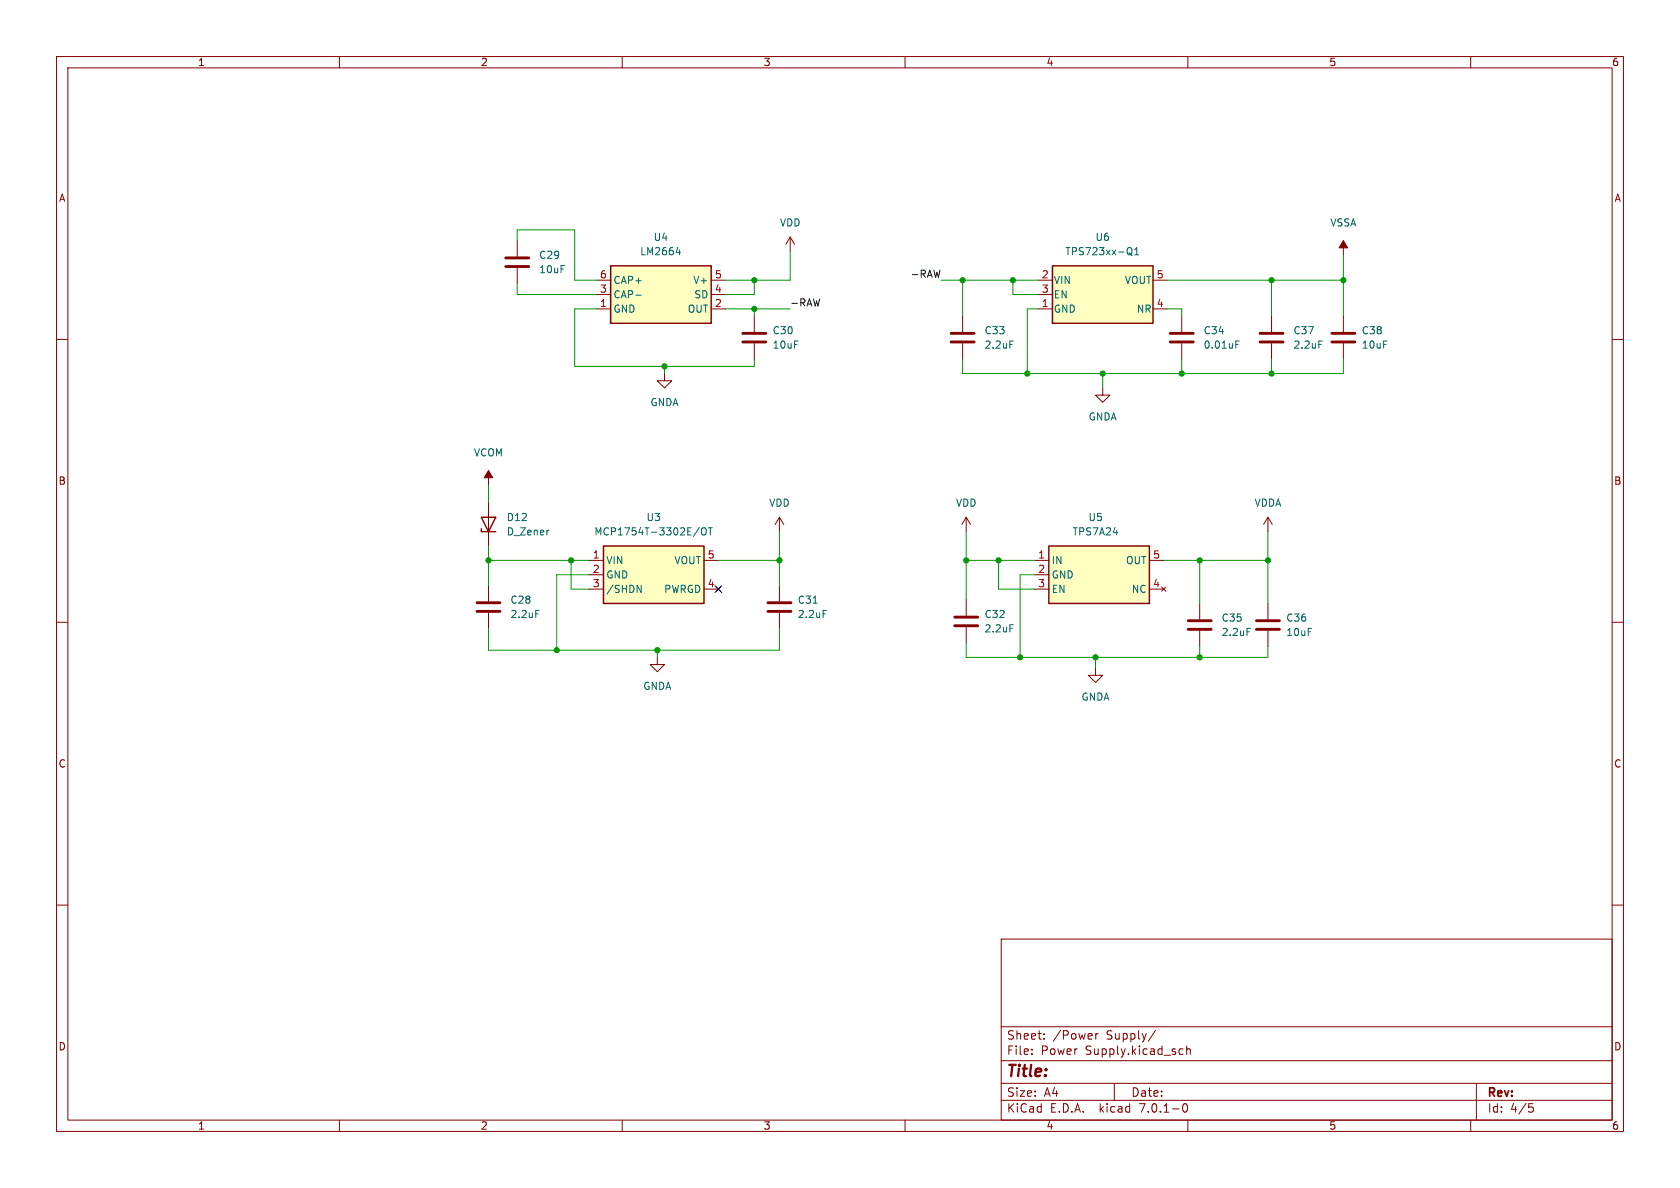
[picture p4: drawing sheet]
(kicad_sch (version 20230121) (generator eeschema)

 (paper "A4")

 (lib_symbols
  (symbol "Brain-4ce_Regulator_Linear:MCP1754T-3302E{slash}OT" (in_bom yes) (on_board yes)
   (property "Reference" "U" (at 0 8.89 0) (effects (font (size 1.27 1.27))))
   (property "Value" "MCP1754T-3302E{slash}OT" (at -10.16 6.35 0) (effects (font (size 1.27 1.27)) (justify left)))
   (property "Footprint" "Package_TO_SOT_SMD:SOT-23-5" (at 0 -10.16 0) (effects (font (size 1.27 1.27)) hide))
   (property "Datasheet" "http://ww1.microchip.com/downloads/en/DeviceDoc/20002276C.pdf" (at 0 -7.62 0) (effects (font (size 1.27 1.27)) hide))
   (symbol "MCP1754T-3302E{slash}OT_0_1"
    (rectangle (start -8.89 5.08) (end 8.89 -5.08) (stroke (width 0.254) (type default)) (fill (type background))))
   (symbol "MCP1754T-3302E{slash}OT_1_1"
    (pin power_in line (at -11.43 2.54 0) (length 2.54) (name "VIN" (effects (font (size 1.27 1.27)))) (number "1" (effects (font (size 1.27 1.27)))))
    (pin power_in line (at -11.43 0 0) (length 2.54) (name "GND" (effects (font (size 1.27 1.27)))) (number "2" (effects (font (size 1.27 1.27)))))
    (pin input line (at -11.43 -2.54 0) (length 2.54) (name "/SHDN" (effects (font (size 1.27 1.27)))) (number "3" (effects (font (size 1.27 1.27)))))
    (pin no_connect line (at 11.43 -2.54 180) (length 2.54) (name "PWRGD" (effects (font (size 1.27 1.27)))) (number "4" (effects (font (size 1.27 1.27)))))
    (pin power_out line (at 11.43 2.54 180) (length 2.54) (name "VOUT" (effects (font (size 1.27 1.27)))) (number "5" (effects (font (size 1.27 1.27)))))))
  (symbol "Brain-4ce_Regulator_Linear:TPS723xx-Q1" (pin_names (offset 0.254)) (in_bom yes) (on_board yes)
   (property "Reference" "SR" (at -3.81 6.35 0) (effects (font (size 1.27 1.27))))
   (property "Value" "TPS723xx-Q1" (at 0 6.35 0) (effects (font (size 1.27 1.27)) (justify left)))
   (property "Footprint" "Package_TO_SOT_SMD:SOT-23-5" (at 0 8.89 0) (effects (font (size 1.27 1.27) italic) hide))
   (property "Datasheet" "http://www.ti.com/lit/ds/symlink/tps723.pdf" (at 0 -7.62 0) (effects (font (size 1.27 1.27)) hide))
   (symbol "TPS723xx-Q1_0_1"
    (rectangle (start -8.89 5.08) (end 8.89 -5.08) (stroke (width 0.254) (type default)) (fill (type background))))
   (symbol "TPS723xx-Q1_1_1"
    (pin power_in line (at -11.43 -2.54 0) (length 2.54) (name "GND" (effects (font (size 1.27 1.27)))) (number "1" (effects (font (size 1.27 1.27)))))
    (pin power_in line (at -11.43 2.54 0) (length 2.54) (name "VIN" (effects (font (size 1.27 1.27)))) (number "2" (effects (font (size 1.27 1.27)))))
    (pin input line (at -11.43 0 0) (length 2.54) (name "EN" (effects (font (size 1.27 1.27)))) (number "3" (effects (font (size 1.27 1.27)))))
    (pin input line (at 11.43 -2.54 180) (length 2.54) (name "NR" (effects (font (size 1.27 1.27)))) (number "4" (effects (font (size 1.27 1.27)))))
    (pin power_out line (at 11.43 2.54 180) (length 2.54) (name "VOUT" (effects (font (size 1.27 1.27)))) (number "5" (effects (font (size 1.27 1.27)))))))
  (symbol "Brain-4ce_Regulator_Linear:TPS7A24" (in_bom yes) (on_board yes)
   (property "Reference" "U" (at -1.27 7.62 0) (effects (font (size 1.27 1.27))))
   (property "Value" "TPS7A24" (at 5.08 7.62 0) (effects (font (size 1.27 1.27))))
   (property "Footprint" "Package_TO_SOT_SMD:SOT-23-5" (at -1.27 10.16 0) (effects (font (size 1.27 1.27)) hide))
   (property "Datasheet" "https://www.ti.com/lit/ds/symlink/tps7a24.pdf" (at 0 -8.89 0) (effects (font (size 1.27 1.27)) hide))
   (symbol "TPS7A24_0_0"
    (text "" (at -10.16 0 0) (effects (font (size 1.27 1.27)))))
   (symbol "TPS7A24_0_1"
    (rectangle (start -8.89 5.08) (end 8.89 -5.08) (stroke (width 0.254) (type default)) (fill (type background)))
    (pin power_in line (at -11.43 2.54 0) (length 2.54) (name "IN" (effects (font (size 1.27 1.27)))) (number "1" (effects (font (size 1.27 1.27)))))
    (pin power_in line (at -11.43 0 0) (length 2.54) (name "GND" (effects (font (size 1.27 1.27)))) (number "2" (effects (font (size 1.27 1.27)))))
    (pin input line (at -11.43 -2.54 0) (length 2.54) (name "EN" (effects (font (size 1.27 1.27)))) (number "3" (effects (font (size 1.27 1.27)))))
    (pin no_connect line (at 11.43 -2.54 180) (length 2.54) (name "NC" (effects (font (size 1.27 1.27)))) (number "4" (effects (font (size 1.27 1.27)))))
    (pin power_out line (at 11.43 2.54 180) (length 2.54) (name "OUT" (effects (font (size 1.27 1.27)))) (number "5" (effects (font (size 1.27 1.27)))))))
  (symbol "Brain-4ce_Regulator_SwitchedCapacitor:LM2664" (in_bom yes) (on_board yes)
   (property "Reference" "U" (at -6.35 6.35 0) (effects (font (size 1.27 1.27))))
   (property "Value" "LM2664" (at 1.27 6.35 0) (effects (font (size 1.27 1.27)) (justify left)))
   (property "Footprint" "Package_TO_SOT_SMD:SOT-23-6" (at -16.51 -7.62 0) (effects (font (size 1.27 1.27)) (justify left) hide))
   (property "Datasheet" "https://www.ti.com/lit/ds/symlink/lm2664.pdf" (at 0 8.89 0) (effects (font (size 1.27 1.27)) hide))
   (symbol "LM2664_0_1"
    (rectangle (start -8.89 5.08) (end 8.89 -5.08) (stroke (width 0.254) (type default)) (fill (type background))))
   (symbol "LM2664_1_1"
    (pin power_in line (at -11.43 -2.54 0) (length 2.54) (name "GND" (effects (font (size 1.27 1.27)))) (number "1" (effects (font (size 1.27 1.27)))))
    (pin passive line (at 11.43 -2.54 180) (length 2.54) (name "OUT" (effects (font (size 1.27 1.27)))) (number "2" (effects (font (size 1.27 1.27)))))
    (pin passive line (at -11.43 0 0) (length 2.54) (name "CAP-" (effects (font (size 1.27 1.27)))) (number "3" (effects (font (size 1.27 1.27)))))
    (pin input line (at 11.43 0 180) (length 2.54) (name "SD" (effects (font (size 1.27 1.27)))) (number "4" (effects (font (size 1.27 1.27)))))
    (pin passive line (at 11.43 2.54 180) (length 2.54) (name "V+" (effects (font (size 1.27 1.27)))) (number "5" (effects (font (size 1.27 1.27)))))
    (pin passive line (at -11.43 2.54 0) (length 2.54) (name "CAP+" (effects (font (size 1.27 1.27)))) (number "6" (effects (font (size 1.27 1.27)))))))
  (symbol "Device:C" (pin_numbers hide) (pin_names (offset 0.254)) (in_bom yes) (on_board yes)
   (property "Reference" "C" (at 0.635 2.54 0) (effects (font (size 1.27 1.27)) (justify left)))
   (property "Value" "C" (at 0.635 -2.54 0) (effects (font (size 1.27 1.27)) (justify left)))
   (property "Footprint" "" (at 0.9652 -3.81 0) (effects (font (size 1.27 1.27)) hide))
   (property "Datasheet" "~" (at 0 0 0) (effects (font (size 1.27 1.27)) hide))
   (symbol "C_0_1"
    (polyline (pts (xy -2.032 -0.762) (xy 2.032 -0.762)) (stroke (width 0.508) (type default)) (fill (type none)))
    (polyline (pts (xy -2.032 0.762) (xy 2.032 0.762)) (stroke (width 0.508) (type default)) (fill (type none))))
   (symbol "C_1_1"
    (pin passive line (at 0 3.81 270) (length 2.794) (name "~" (effects (font (size 1.27 1.27)))) (number "1" (effects (font (size 1.27 1.27)))))
    (pin passive line (at 0 -3.81 90) (length 2.794) (name "~" (effects (font (size 1.27 1.27)))) (number "2" (effects (font (size 1.27 1.27)))))))
  (symbol "Device:D_Zener" (pin_numbers hide) (pin_names (offset 1.016) hide) (in_bom yes) (on_board yes)
   (property "Reference" "D" (at 0 2.54 0) (effects (font (size 1.27 1.27))))
   (property "Value" "D_Zener" (at 0 -2.54 0) (effects (font (size 1.27 1.27))))
   (property "Footprint" "" (at 0 0 0) (effects (font (size 1.27 1.27)) hide))
   (property "Datasheet" "~" (at 0 0 0) (effects (font (size 1.27 1.27)) hide))
   (symbol "D_Zener_0_1"
    (polyline (pts (xy 1.27 0) (xy -1.27 0)) (stroke (width 0) (type default)) (fill (type none)))
    (polyline (pts (xy -1.27 -1.27) (xy -1.27 1.27) (xy -0.762 1.27)) (stroke (width 0.254) (type default)) (fill (type none)))
    (polyline (pts (xy 1.27 -1.27) (xy 1.27 1.27) (xy -1.27 0) (xy 1.27 -1.27)) (stroke (width 0.254) (type default)) (fill (type none))))
   (symbol "D_Zener_1_1"
    (pin passive line (at -3.81 0 0) (length 2.54) (name "K" (effects (font (size 1.27 1.27)))) (number "1" (effects (font (size 1.27 1.27)))))
    (pin passive line (at 3.81 0 180) (length 2.54) (name "A" (effects (font (size 1.27 1.27)))) (number "2" (effects (font (size 1.27 1.27)))))))
  (symbol "power:GNDA" (power) (pin_names (offset 0)) (in_bom yes) (on_board yes)
   (property "Reference" "#PWR" (at 0 -6.35 0) (effects (font (size 1.27 1.27)) hide))
   (property "Value" "GNDA" (at 0 -3.81 0) (effects (font (size 1.27 1.27))))
   (property "Footprint" "" (at 0 0 0) (effects (font (size 1.27 1.27)) hide))
   (property "Datasheet" "" (at 0 0 0) (effects (font (size 1.27 1.27)) hide))
   (symbol "GNDA_0_1"
    (polyline (pts (xy 0 0) (xy 0 -1.27) (xy 1.27 -1.27) (xy 0 -2.54) (xy -1.27 -1.27) (xy 0 -1.27)) (stroke (width 0) (type default)) (fill (type none))))
   (symbol "GNDA_1_1"
    (pin power_in line (at 0 0 270) (length 0) hide (name "GNDA" (effects (font (size 1.27 1.27)))) (number "1" (effects (font (size 1.27 1.27)))))))
  (symbol "power:VCOM" (power) (pin_names (offset 0)) (in_bom yes) (on_board yes)
   (property "Reference" "#PWR" (at 0 -3.81 0) (effects (font (size 1.27 1.27)) hide))
   (property "Value" "VCOM" (at 0 3.81 0) (effects (font (size 1.27 1.27))))
   (property "Footprint" "" (at 0 0 0) (effects (font (size 1.27 1.27)) hide))
   (property "Datasheet" "" (at 0 0 0) (effects (font (size 1.27 1.27)) hide))
   (symbol "VCOM_0_1"
    (polyline (pts (xy 0 0) (xy 0 2.54)) (stroke (width 0) (type default)) (fill (type none)))
    (polyline (pts (xy 0.762 1.27) (xy -0.762 1.27) (xy 0 2.54) (xy 0.762 1.27)) (stroke (width 0) (type default)) (fill (type outline))))
   (symbol "VCOM_1_1"
    (pin power_in line (at 0 0 90) (length 0) hide (name "VCOM" (effects (font (size 1.27 1.27)))) (number "1" (effects (font (size 1.27 1.27)))))))
  (symbol "power:VDD" (power) (pin_names (offset 0)) (in_bom yes) (on_board yes)
   (property "Reference" "#PWR" (at 0 -3.81 0) (effects (font (size 1.27 1.27)) hide))
   (property "Value" "VDD" (at 0 3.81 0) (effects (font (size 1.27 1.27))))
   (property "Footprint" "" (at 0 0 0) (effects (font (size 1.27 1.27)) hide))
   (property "Datasheet" "" (at 0 0 0) (effects (font (size 1.27 1.27)) hide))
   (symbol "VDD_0_1"
    (polyline (pts (xy -0.762 1.27) (xy 0 2.54)) (stroke (width 0) (type default)) (fill (type none)))
    (polyline (pts (xy 0 0) (xy 0 2.54)) (stroke (width 0) (type default)) (fill (type none)))
    (polyline (pts (xy 0 2.54) (xy 0.762 1.27)) (stroke (width 0) (type default)) (fill (type none))))
   (symbol "VDD_1_1"
    (pin power_in line (at 0 0 90) (length 0) hide (name "VDD" (effects (font (size 1.27 1.27)))) (number "1" (effects (font (size 1.27 1.27)))))))
  (symbol "power:VDDA" (power) (pin_names (offset 0)) (in_bom yes) (on_board yes)
   (property "Reference" "#PWR" (at 0 -3.81 0) (effects (font (size 1.27 1.27)) hide))
   (property "Value" "VDDA" (at 0 3.81 0) (effects (font (size 1.27 1.27))))
   (property "Footprint" "" (at 0 0 0) (effects (font (size 1.27 1.27)) hide))
   (property "Datasheet" "" (at 0 0 0) (effects (font (size 1.27 1.27)) hide))
   (symbol "VDDA_0_1"
    (polyline (pts (xy -0.762 1.27) (xy 0 2.54)) (stroke (width 0) (type default)) (fill (type none)))
    (polyline (pts (xy 0 0) (xy 0 2.54)) (stroke (width 0) (type default)) (fill (type none)))
    (polyline (pts (xy 0 2.54) (xy 0.762 1.27)) (stroke (width 0) (type default)) (fill (type none))))
   (symbol "VDDA_1_1"
    (pin power_in line (at 0 0 90) (length 0) hide (name "VDDA" (effects (font (size 1.27 1.27)))) (number "1" (effects (font (size 1.27 1.27)))))))
  (symbol "power:VSSA" (power) (pin_names (offset 0)) (in_bom yes) (on_board yes)
   (property "Reference" "#PWR" (at 0 -3.81 0) (effects (font (size 1.27 1.27)) hide))
   (property "Value" "VSSA" (at 0 3.81 0) (effects (font (size 1.27 1.27))))
   (property "Footprint" "" (at 0 0 0) (effects (font (size 1.27 1.27)) hide))
   (property "Datasheet" "" (at 0 0 0) (effects (font (size 1.27 1.27)) hide))
   (symbol "VSSA_0_1"
    (polyline (pts (xy 0 0) (xy 0 2.54)) (stroke (width 0) (type default)) (fill (type none)))
    (polyline (pts (xy 0.762 1.27) (xy -0.762 1.27) (xy 0 2.54) (xy 0.762 1.27)) (stroke (width 0) (type default)) (fill (type outline))))
   (symbol "VSSA_1_1"
    (pin power_in line (at 0 0 90) (length 0) hide (name "VSSA" (effects (font (size 1.27 1.27)))) (number "1" (effects (font (size 1.27 1.27))))))))


 (junction (at 212.09 99.06) (diameter 0) (color 0 0 0 0))
 (junction (at 117.475 64.77) (diameter 0) (color 0 0 0 0))
 (junction (at 116.205 114.935) (diameter 0) (color 0 0 0 0))
 (junction (at 208.915 66.04) (diameter 0) (color 0 0 0 0))
 (junction (at 224.79 66.04) (diameter 0) (color 0 0 0 0))
 (junction (at 176.53 99.06) (diameter 0) (color 0 0 0 0))
 (junction (at 86.36 99.06) (diameter 0) (color 0 0 0 0))
 (junction (at 180.34 116.205) (diameter 0) (color 0 0 0 0))
 (junction (at 224.79 49.53) (diameter 0) (color 0 0 0 0))
 (junction (at 170.815 99.06) (diameter 0) (color 0 0 0 0))
 (junction (at 194.945 66.04) (diameter 0) (color 0 0 0 0))
 (junction (at 137.795 99.06) (diameter 0) (color 0 0 0 0))
 (junction (at 193.675 116.205) (diameter 0) (color 0 0 0 0))
 (junction (at 181.61 66.04) (diameter 0) (color 0 0 0 0))
 (junction (at 237.49 49.53) (diameter 0) (color 0 0 0 0))
 (junction (at 170.18 49.53) (diameter 0) (color 0 0 0 0))
 (junction (at 98.425 114.935) (diameter 0) (color 0 0 0 0))
 (junction (at 224.155 99.06) (diameter 0) (color 0 0 0 0))
 (junction (at 133.35 54.61) (diameter 0) (color 0 0 0 0))
 (junction (at 212.09 116.205) (diameter 0) (color 0 0 0 0))
 (junction (at 179.07 49.53) (diameter 0) (color 0 0 0 0))
 (junction (at 133.35 49.53) (diameter 0) (color 0 0 0 0))
 (junction (at 100.965 99.06) (diameter 0) (color 0 0 0 0))

 (no_connect (at 127 104.14))

 (wire (pts (xy 176.53 99.06) (xy 170.815 99.06)) (stroke (width 0) (type default)))
 (wire (pts (xy 182.88 104.14) (xy 176.53 104.14)) (stroke (width 0) (type default)))
 (wire (pts (xy 86.36 96.52) (xy 86.36 99.06)) (stroke (width 0) (type default)))
 (wire (pts (xy 237.49 49.53) (xy 224.79 49.53)) (stroke (width 0) (type default)))
 (wire (pts (xy 208.915 63.5) (xy 208.915 66.04)) (stroke (width 0) (type default)))
 (wire (pts (xy 224.155 93.98) (xy 224.155 99.06)) (stroke (width 0) (type default)))
 (wire (pts (xy 101.6 49.53) (xy 101.6 40.64)) (stroke (width 0) (type default)))
 (wire (pts (xy 212.09 99.06) (xy 224.155 99.06)) (stroke (width 0) (type default)))
 (wire (pts (xy 170.815 93.98) (xy 170.815 99.06)) (stroke (width 0) (type default)))
 (wire (pts (xy 183.515 52.07) (xy 179.07 52.07)) (stroke (width 0) (type default)))
 (wire (pts (xy 179.07 52.07) (xy 179.07 49.53)) (stroke (width 0) (type default)))
 (wire (pts (xy 86.36 99.06) (xy 86.36 103.505)) (stroke (width 0) (type default)))
 (wire (pts (xy 170.18 63.5) (xy 170.18 66.04)) (stroke (width 0) (type default)))
 (wire (pts (xy 224.79 63.5) (xy 224.79 66.04)) (stroke (width 0) (type default)))
 (wire (pts (xy 98.425 114.935) (xy 116.205 114.935)) (stroke (width 0) (type default)))
 (wire (pts (xy 208.915 66.04) (xy 224.79 66.04)) (stroke (width 0) (type default)))
 (wire (pts (xy 101.6 64.77) (xy 101.6 54.61)) (stroke (width 0) (type default)))
 (wire (pts (xy 98.425 101.6) (xy 98.425 114.935)) (stroke (width 0) (type default)))
 (wire (pts (xy 183.515 54.61) (xy 181.61 54.61)) (stroke (width 0) (type default)))
 (wire (pts (xy 133.35 52.07) (xy 133.35 49.53)) (stroke (width 0) (type default)))
 (wire (pts (xy 86.36 111.125) (xy 86.36 114.935)) (stroke (width 0) (type default)))
 (wire (pts (xy 137.795 99.06) (xy 137.795 103.505)) (stroke (width 0) (type default)))
 (wire (pts (xy 170.18 66.04) (xy 181.61 66.04)) (stroke (width 0) (type default)))
 (wire (pts (xy 170.18 49.53) (xy 170.18 55.88)) (stroke (width 0) (type default)))
 (wire (pts (xy 224.155 99.06) (xy 224.155 106.68)) (stroke (width 0) (type default)))
 (wire (pts (xy 180.34 116.205) (xy 170.815 116.205)) (stroke (width 0) (type default)))
 (wire (pts (xy 208.915 54.61) (xy 208.915 55.88)) (stroke (width 0) (type default)))
 (wire (pts (xy 139.7 49.53) (xy 133.35 49.53)) (stroke (width 0) (type default)))
 (wire (pts (xy 206.375 54.61) (xy 208.915 54.61)) (stroke (width 0) (type default)))
 (wire (pts (xy 170.18 49.53) (xy 179.07 49.53)) (stroke (width 0) (type default)))
 (wire (pts (xy 104.14 99.06) (xy 100.965 99.06)) (stroke (width 0) (type default)))
 (wire (pts (xy 100.965 104.14) (xy 100.965 99.06)) (stroke (width 0) (type default)))
 (wire (pts (xy 86.36 114.935) (xy 98.425 114.935)) (stroke (width 0) (type default)))
 (wire (pts (xy 224.155 114.3) (xy 224.155 116.205)) (stroke (width 0) (type default)))
 (wire (pts (xy 127 99.06) (xy 137.795 99.06)) (stroke (width 0) (type default)))
 (wire (pts (xy 212.09 114.3) (xy 212.09 116.205)) (stroke (width 0) (type default)))
 (wire (pts (xy 133.35 54.61) (xy 133.35 55.88)) (stroke (width 0) (type default)))
 (wire (pts (xy 101.6 40.64) (xy 91.44 40.64)) (stroke (width 0) (type default)))
 (wire (pts (xy 170.815 99.06) (xy 170.815 106.045)) (stroke (width 0) (type default)))
 (wire (pts (xy 104.14 104.14) (xy 100.965 104.14)) (stroke (width 0) (type default)))
 (wire (pts (xy 117.475 64.77) (xy 117.475 66.04)) (stroke (width 0) (type default)))
 (wire (pts (xy 117.475 64.77) (xy 101.6 64.77)) (stroke (width 0) (type default)))
 (wire (pts (xy 100.965 99.06) (xy 86.36 99.06)) (stroke (width 0) (type default)))
 (wire (pts (xy 105.41 52.07) (xy 91.44 52.07)) (stroke (width 0) (type default)))
 (wire (pts (xy 104.14 101.6) (xy 98.425 101.6)) (stroke (width 0) (type default)))
 (wire (pts (xy 193.675 116.205) (xy 180.34 116.205)) (stroke (width 0) (type default)))
 (wire (pts (xy 128.27 52.07) (xy 133.35 52.07)) (stroke (width 0) (type default)))
 (wire (pts (xy 182.88 101.6) (xy 180.34 101.6)) (stroke (width 0) (type default)))
 (wire (pts (xy 101.6 49.53) (xy 105.41 49.53)) (stroke (width 0) (type default)))
 (wire (pts (xy 91.44 52.07) (xy 91.44 50.165)) (stroke (width 0) (type default)))
 (wire (pts (xy 193.675 116.205) (xy 193.675 118.11)) (stroke (width 0) (type default)))
 (wire (pts (xy 116.205 114.935) (xy 116.205 116.205)) (stroke (width 0) (type default)))
 (wire (pts (xy 133.35 64.77) (xy 117.475 64.77)) (stroke (width 0) (type default)))
 (wire (pts (xy 194.945 66.04) (xy 194.945 68.58)) (stroke (width 0) (type default)))
 (wire (pts (xy 182.88 99.06) (xy 176.53 99.06)) (stroke (width 0) (type default)))
 (wire (pts (xy 86.36 85.725) (xy 86.36 88.9)) (stroke (width 0) (type default)))
 (wire (pts (xy 128.27 54.61) (xy 133.35 54.61)) (stroke (width 0) (type default)))
 (wire (pts (xy 224.79 49.53) (xy 224.79 55.88)) (stroke (width 0) (type default)))
 (wire (pts (xy 224.79 66.04) (xy 237.49 66.04)) (stroke (width 0) (type default)))
 (wire (pts (xy 181.61 66.04) (xy 194.945 66.04)) (stroke (width 0) (type default)))
 (wire (pts (xy 91.44 40.64) (xy 91.44 42.545)) (stroke (width 0) (type default)))
 (wire (pts (xy 180.34 101.6) (xy 180.34 116.205)) (stroke (width 0) (type default)))
 (wire (pts (xy 194.945 66.04) (xy 208.915 66.04)) (stroke (width 0) (type default)))
 (wire (pts (xy 183.515 49.53) (xy 179.07 49.53)) (stroke (width 0) (type default)))
 (wire (pts (xy 101.6 54.61) (xy 105.41 54.61)) (stroke (width 0) (type default)))
 (wire (pts (xy 224.155 116.205) (xy 212.09 116.205)) (stroke (width 0) (type default)))
 (wire (pts (xy 128.27 49.53) (xy 133.35 49.53)) (stroke (width 0) (type default)))
 (wire (pts (xy 206.375 49.53) (xy 224.79 49.53)) (stroke (width 0) (type default)))
 (wire (pts (xy 137.795 114.935) (xy 137.795 111.125)) (stroke (width 0) (type default)))
 (wire (pts (xy 133.35 54.61) (xy 139.7 54.61)) (stroke (width 0) (type default)))
 (wire (pts (xy 212.09 99.06) (xy 212.09 106.68)) (stroke (width 0) (type default)))
 (wire (pts (xy 181.61 54.61) (xy 181.61 66.04)) (stroke (width 0) (type default)))
 (wire (pts (xy 166.37 49.53) (xy 170.18 49.53)) (stroke (width 0) (type default)))
 (wire (pts (xy 170.815 116.205) (xy 170.815 113.665)) (stroke (width 0) (type default)))
 (wire (pts (xy 133.35 63.5) (xy 133.35 64.77)) (stroke (width 0) (type default)))
 (wire (pts (xy 137.795 93.98) (xy 137.795 99.06)) (stroke (width 0) (type default)))
 (wire (pts (xy 139.7 44.45) (xy 139.7 49.53)) (stroke (width 0) (type default)))
 (wire (pts (xy 205.74 99.06) (xy 212.09 99.06)) (stroke (width 0) (type default)))
 (wire (pts (xy 237.49 45.085) (xy 237.49 49.53)) (stroke (width 0) (type default)))
 (wire (pts (xy 237.49 55.88) (xy 237.49 49.53)) (stroke (width 0) (type default)))
 (wire (pts (xy 116.205 114.935) (xy 137.795 114.935)) (stroke (width 0) (type default)))
 (wire (pts (xy 212.09 116.205) (xy 193.675 116.205)) (stroke (width 0) (type default)))
 (wire (pts (xy 176.53 104.14) (xy 176.53 99.06)) (stroke (width 0) (type default)))
 (wire (pts (xy 237.49 66.04) (xy 237.49 63.5)) (stroke (width 0) (type default)))

 (label "-RAW" (at 166.37 49.53 180) (fields_autoplaced) (effects (font (size 1.27 1.27)) (justify right bottom)))
 (label "-RAW" (at 139.7 54.61 0) (fields_autoplaced) (effects (font (size 1.27 1.27)) (justify left bottom)))

 (symbol (lib_id "Device:C") (at 224.155 110.49 0) (unit 1) (in_bom yes) (on_board yes) (dnp no) (fields_autoplaced)
  (property "Reference" "C36" (at 227.33 109.2199 0) (effects (font (size 1.27 1.27)) (justify left)))
  (property "Value" "10uF" (at 227.33 111.7599 0) (effects (font (size 1.27 1.27)) (justify left)))
  (property "Footprint" "Capacitor_SMD:C_0603_1608Metric" (at 225.1202 114.3 0) (effects (font (size 1.27 1.27)) hide))
  (property "Datasheet" "~" (at 224.155 110.49 0) (effects (font (size 1.27 1.27)) hide)) (pin "1") (pin "2"))

 (symbol (lib_id "Device:D_Zener") (at 86.36 92.71 90) (unit 1) (in_bom yes) (on_board yes) (dnp no) (fields_autoplaced)
  (property "Reference" "D12" (at 89.535 91.4399 90) (effects (font (size 1.27 1.27)) (justify right)))
  (property "Value" "D_Zener" (at 89.535 93.9799 90) (effects (font (size 1.27 1.27)) (justify right)))
  (property "Footprint" "Diode_SMD:D_SOD-323" (at 86.36 92.71 0) (effects (font (size 1.27 1.27)) hide))
  (property "Datasheet" "~" (at 86.36 92.71 0) (effects (font (size 1.27 1.27)) hide)) (pin "1") (pin "2"))

 (symbol (lib_id "power:VDD") (at 139.7 44.45 0) (unit 1) (in_bom yes) (on_board yes) (dnp no) (fields_autoplaced)
  (property "Reference" "#PWR013" (at 139.7 48.26 0) (effects (font (size 1.27 1.27)) hide))
  (property "Value" "VDD" (at 139.7 39.37 0) (effects (font (size 1.27 1.27))))
  (property "Footprint" "" (at 139.7 44.45 0) (effects (font (size 1.27 1.27)) hide))
  (property "Datasheet" "" (at 139.7 44.45 0) (effects (font (size 1.27 1.27)) hide)) (pin "1"))

 (symbol (lib_id "power:GNDA") (at 117.475 66.04 0) (unit 1) (in_bom yes) (on_board yes) (dnp no) (fields_autoplaced)
  (property "Reference" "#PWR011" (at 117.475 72.39 0) (effects (font (size 1.27 1.27)) hide))
  (property "Value" "GNDA" (at 117.475 71.12 0) (effects (font (size 1.27 1.27))))
  (property "Footprint" "" (at 117.475 66.04 0) (effects (font (size 1.27 1.27)) hide))
  (property "Datasheet" "" (at 117.475 66.04 0) (effects (font (size 1.27 1.27)) hide)) (pin "1"))

 (symbol (lib_id "power:VDD") (at 170.815 93.98 0) (unit 1) (in_bom yes) (on_board yes) (dnp no) (fields_autoplaced)
  (property "Reference" "#PWR0127" (at 170.815 97.79 0) (effects (font (size 1.27 1.27)) hide))
  (property "Value" "VDD" (at 170.815 88.9 0) (effects (font (size 1.27 1.27))))
  (property "Footprint" "" (at 170.815 93.98 0) (effects (font (size 1.27 1.27)) hide))
  (property "Datasheet" "" (at 170.815 93.98 0) (effects (font (size 1.27 1.27)) hide)) (pin "1"))

 (symbol (lib_id "power:GNDA") (at 116.205 116.205 0) (unit 1) (in_bom yes) (on_board yes) (dnp no) (fields_autoplaced)
  (property "Reference" "#PWR010" (at 116.205 122.555 0) (effects (font (size 1.27 1.27)) hide))
  (property "Value" "GNDA" (at 116.205 121.285 0) (effects (font (size 1.27 1.27))))
  (property "Footprint" "" (at 116.205 116.205 0) (effects (font (size 1.27 1.27)) hide))
  (property "Datasheet" "" (at 116.205 116.205 0) (effects (font (size 1.27 1.27)) hide)) (pin "1"))

 (symbol (lib_id "Brain-4ce_Regulator_Linear:MCP1754T-3302E{slash}OT") (at 115.57 101.6 0) (unit 1) (in_bom yes) (on_board yes) (dnp no) (fields_autoplaced)
  (property "Reference" "U3" (at 115.57 91.44 0) (effects (font (size 1.27 1.27))))
  (property "Value" "MCP1754T-3302E/OT" (at 115.57 93.98 0) (effects (font (size 1.27 1.27))))
  (property "Footprint" "Package_TO_SOT_SMD:SOT-23-5" (at 115.57 91.44 0) (effects (font (size 1.27 1.27)) hide))
  (property "Datasheet" "http://ww1.microchip.com/downloads/en/DeviceDoc/20002276C.pdf" (at 115.57 110.49 0) (effects (font (size 1.27 1.27)) hide)) (pin "1") (pin "2") (pin "3") (pin "4") (pin "5"))

 (symbol (lib_id "power:GNDA") (at 193.675 118.11 0) (unit 1) (in_bom yes) (on_board yes) (dnp no) (fields_autoplaced)
  (property "Reference" "#PWR014" (at 193.675 124.46 0) (effects (font (size 1.27 1.27)) hide))
  (property "Value" "GNDA" (at 193.675 123.19 0) (effects (font (size 1.27 1.27))))
  (property "Footprint" "" (at 193.675 118.11 0) (effects (font (size 1.27 1.27)) hide))
  (property "Datasheet" "" (at 193.675 118.11 0) (effects (font (size 1.27 1.27)) hide)) (pin "1"))

 (symbol (lib_id "power:VDDA") (at 224.155 93.98 0) (unit 1) (in_bom yes) (on_board yes) (dnp no) (fields_autoplaced)
  (property "Reference" "#PWR0128" (at 224.155 97.79 0) (effects (font (size 1.27 1.27)) hide))
  (property "Value" "VDDA" (at 224.155 88.9 0) (effects (font (size 1.27 1.27))))
  (property "Footprint" "" (at 224.155 93.98 0) (effects (font (size 1.27 1.27)) hide))
  (property "Datasheet" "" (at 224.155 93.98 0) (effects (font (size 1.27 1.27)) hide)) (pin "1"))

 (symbol (lib_id "Brain-4ce_Regulator_SwitchedCapacitor:LM2664") (at 116.84 52.07 0) (unit 1) (in_bom yes) (on_board yes) (dnp no) (fields_autoplaced)
  (property "Reference" "U4" (at 116.84 41.91 0) (effects (font (size 1.27 1.27))))
  (property "Value" "LM2664" (at 116.84 44.45 0) (effects (font (size 1.27 1.27))))
  (property "Footprint" "Package_TO_SOT_SMD:SOT-23-6" (at 100.33 59.69 0) (effects (font (size 1.27 1.27)) (justify left) hide))
  (property "Datasheet" "https://www.ti.com/lit/ds/symlink/lm2664.pdf" (at 116.84 43.18 0) (effects (font (size 1.27 1.27)) hide)) (pin "1") (pin "2") (pin "3") (pin "4") (pin "5") (pin "6"))

 (symbol (lib_id "Device:C") (at 133.35 59.69 0) (unit 1) (in_bom yes) (on_board yes) (dnp no) (fields_autoplaced)
  (property "Reference" "C30" (at 136.525 58.4199 0) (effects (font (size 1.27 1.27)) (justify left)))
  (property "Value" "10uF" (at 136.525 60.9599 0) (effects (font (size 1.27 1.27)) (justify left)))
  (property "Footprint" "Capacitor_SMD:C_0603_1608Metric" (at 134.3152 63.5 0) (effects (font (size 1.27 1.27)) hide))
  (property "Datasheet" "~" (at 133.35 59.69 0) (effects (font (size 1.27 1.27)) hide)) (pin "1") (pin "2"))

 (symbol (lib_id "Device:C") (at 208.915 59.69 0) (unit 1) (in_bom yes) (on_board yes) (dnp no) (fields_autoplaced)
  (property "Reference" "C34" (at 212.725 58.4199 0) (effects (font (size 1.27 1.27)) (justify left)))
  (property "Value" "0.01uF" (at 212.725 60.9599 0) (effects (font (size 1.27 1.27)) (justify left)))
  (property "Footprint" "Capacitor_SMD:C_0402_1005Metric" (at 209.8802 63.5 0) (effects (font (size 1.27 1.27)) hide))
  (property "Datasheet" "~" (at 208.915 59.69 0) (effects (font (size 1.27 1.27)) hide)) (pin "1") (pin "2"))

 (symbol (lib_id "Device:C") (at 170.815 109.855 0) (unit 1) (in_bom yes) (on_board yes) (dnp no) (fields_autoplaced)
  (property "Reference" "C32" (at 173.99 108.5849 0) (effects (font (size 1.27 1.27)) (justify left)))
  (property "Value" "2.2uF" (at 173.99 111.1249 0) (effects (font (size 1.27 1.27)) (justify left)))
  (property "Footprint" "Capacitor_SMD:C_0402_1005Metric" (at 171.7802 113.665 0) (effects (font (size 1.27 1.27)) hide))
  (property "Datasheet" "~" (at 170.815 109.855 0) (effects (font (size 1.27 1.27)) hide)) (pin "1") (pin "2"))

 (symbol (lib_id "Device:C") (at 237.49 59.69 0) (unit 1) (in_bom yes) (on_board yes) (dnp no) (fields_autoplaced)
  (property "Reference" "C38" (at 240.665 58.4199 0) (effects (font (size 1.27 1.27)) (justify left)))
  (property "Value" "10uF" (at 240.665 60.9599 0) (effects (font (size 1.27 1.27)) (justify left)))
  (property "Footprint" "Capacitor_SMD:C_0603_1608Metric" (at 238.4552 63.5 0) (effects (font (size 1.27 1.27)) hide))
  (property "Datasheet" "~" (at 237.49 59.69 0) (effects (font (size 1.27 1.27)) hide)) (pin "1") (pin "2"))

 (symbol (lib_id "Device:C") (at 224.79 59.69 0) (unit 1) (in_bom yes) (on_board yes) (dnp no) (fields_autoplaced)
  (property "Reference" "C37" (at 228.6 58.4199 0) (effects (font (size 1.27 1.27)) (justify left)))
  (property "Value" "2.2uF" (at 228.6 60.9599 0) (effects (font (size 1.27 1.27)) (justify left)))
  (property "Footprint" "Capacitor_SMD:C_0402_1005Metric" (at 225.7552 63.5 0) (effects (font (size 1.27 1.27)) hide))
  (property "Datasheet" "~" (at 224.79 59.69 0) (effects (font (size 1.27 1.27)) hide)) (pin "1") (pin "2"))

 (symbol (lib_id "Device:C") (at 137.795 107.315 0) (unit 1) (in_bom yes) (on_board yes) (dnp no) (fields_autoplaced)
  (property "Reference" "C31" (at 140.97 106.0449 0) (effects (font (size 1.27 1.27)) (justify left)))
  (property "Value" "2.2uF" (at 140.97 108.5849 0) (effects (font (size 1.27 1.27)) (justify left)))
  (property "Footprint" "Capacitor_SMD:C_0402_1005Metric" (at 138.7602 111.125 0) (effects (font (size 1.27 1.27)) hide))
  (property "Datasheet" "~" (at 137.795 107.315 0) (effects (font (size 1.27 1.27)) hide)) (pin "1") (pin "2"))

 (symbol (lib_id "Device:C") (at 91.44 46.355 0) (unit 1) (in_bom yes) (on_board yes) (dnp no) (fields_autoplaced)
  (property "Reference" "C29" (at 95.25 45.0849 0) (effects (font (size 1.27 1.27)) (justify left)))
  (property "Value" "10uF" (at 95.25 47.6249 0) (effects (font (size 1.27 1.27)) (justify left)))
  (property "Footprint" "Capacitor_SMD:C_0603_1608Metric" (at 92.4052 50.165 0) (effects (font (size 1.27 1.27)) hide))
  (property "Datasheet" "~" (at 91.44 46.355 0) (effects (font (size 1.27 1.27)) hide)) (pin "1") (pin "2"))

 (symbol (lib_id "Brain-4ce_Regulator_Linear:TPS7A24") (at 194.31 101.6 0) (unit 1) (in_bom yes) (on_board yes) (dnp no) (fields_autoplaced)
  (property "Reference" "U5" (at 193.6988 91.44 0) (effects (font (size 1.27 1.27))))
  (property "Value" "TPS7A24" (at 193.6988 93.98 0) (effects (font (size 1.27 1.27))))
  (property "Footprint" "Package_TO_SOT_SMD:SOT-23-5" (at 193.04 91.44 0) (effects (font (size 1.27 1.27)) hide))
  (property "Datasheet" "https://www.ti.com/lit/ds/symlink/tps7a24.pdf" (at 194.31 110.49 0) (effects (font (size 1.27 1.27)) hide)) (pin "1") (pin "2") (pin "3") (pin "4") (pin "5"))

 (symbol (lib_id "Device:C") (at 86.36 107.315 0) (unit 1) (in_bom yes) (on_board yes) (dnp no) (fields_autoplaced)
  (property "Reference" "C28" (at 90.17 106.0449 0) (effects (font (size 1.27 1.27)) (justify left)))
  (property "Value" "2.2uF" (at 90.17 108.5849 0) (effects (font (size 1.27 1.27)) (justify left)))
  (property "Footprint" "Capacitor_SMD:C_0402_1005Metric" (at 87.3252 111.125 0) (effects (font (size 1.27 1.27)) hide))
  (property "Datasheet" "~" (at 86.36 107.315 0) (effects (font (size 1.27 1.27)) hide)) (pin "1") (pin "2"))

 (symbol (lib_id "Device:C") (at 170.18 59.69 0) (unit 1) (in_bom yes) (on_board yes) (dnp no) (fields_autoplaced)
  (property "Reference" "C33" (at 173.99 58.4199 0) (effects (font (size 1.27 1.27)) (justify left)))
  (property "Value" "2.2uF" (at 173.99 60.9599 0) (effects (font (size 1.27 1.27)) (justify left)))
  (property "Footprint" "Capacitor_SMD:C_0402_1005Metric" (at 171.1452 63.5 0) (effects (font (size 1.27 1.27)) hide))
  (property "Datasheet" "~" (at 170.18 59.69 0) (effects (font (size 1.27 1.27)) hide)) (pin "1") (pin "2"))

 (symbol (lib_id "power:GNDA") (at 194.945 68.58 0) (unit 1) (in_bom yes) (on_board yes) (dnp no) (fields_autoplaced)
  (property "Reference" "#PWR015" (at 194.945 74.93 0) (effects (font (size 1.27 1.27)) hide))
  (property "Value" "GNDA" (at 194.945 73.66 0) (effects (font (size 1.27 1.27))))
  (property "Footprint" "" (at 194.945 68.58 0) (effects (font (size 1.27 1.27)) hide))
  (property "Datasheet" "" (at 194.945 68.58 0) (effects (font (size 1.27 1.27)) hide)) (pin "1"))

 (symbol (lib_id "power:VSSA") (at 237.49 45.085 0) (unit 1) (in_bom yes) (on_board yes) (dnp no) (fields_autoplaced)
  (property "Reference" "#PWR016" (at 237.49 48.895 0) (effects (font (size 1.27 1.27)) hide))
  (property "Value" "VSSA" (at 237.49 39.37 0) (effects (font (size 1.27 1.27))))
  (property "Footprint" "" (at 237.49 45.085 0) (effects (font (size 1.27 1.27)) hide))
  (property "Datasheet" "" (at 237.49 45.085 0) (effects (font (size 1.27 1.27)) hide)) (pin "1"))

 (symbol (lib_id "power:VCOM") (at 86.36 85.725 0) (unit 1) (in_bom yes) (on_board yes) (dnp no) (fields_autoplaced)
  (property "Reference" "#PWR09" (at 86.36 89.535 0) (effects (font (size 1.27 1.27)) hide))
  (property "Value" "VCOM" (at 86.36 80.01 0) (effects (font (size 1.27 1.27))))
  (property "Footprint" "" (at 86.36 85.725 0) (effects (font (size 1.27 1.27)) hide))
  (property "Datasheet" "" (at 86.36 85.725 0) (effects (font (size 1.27 1.27)) hide)) (pin "1"))

 (symbol (lib_id "Brain-4ce_Regulator_Linear:TPS723xx-Q1") (at 194.945 52.07 0) (unit 1) (in_bom yes) (on_board yes) (dnp no) (fields_autoplaced)
  (property "Reference" "U6" (at 194.945 41.91 0) (effects (font (size 1.27 1.27))))
  (property "Value" "TPS723xx-Q1" (at 194.945 44.45 0) (effects (font (size 1.27 1.27))))
  (property "Footprint" "Package_TO_SOT_SMD:SOT-23-5" (at 194.945 43.18 0) (effects (font (size 1.27 1.27) italic) hide))
  (property "Datasheet" "http://www.ti.com/lit/ds/symlink/tps723.pdf" (at 194.945 59.69 0) (effects (font (size 1.27 1.27)) hide)) (pin "1") (pin "2") (pin "3") (pin "4") (pin "5"))

 (symbol (lib_id "Device:C") (at 212.09 110.49 0) (unit 1) (in_bom yes) (on_board yes) (dnp no) (fields_autoplaced)
  (property "Reference" "C35" (at 215.9 109.2199 0) (effects (font (size 1.27 1.27)) (justify left)))
  (property "Value" "2.2uF" (at 215.9 111.7599 0) (effects (font (size 1.27 1.27)) (justify left)))
  (property "Footprint" "Capacitor_SMD:C_0402_1005Metric" (at 213.0552 114.3 0) (effects (font (size 1.27 1.27)) hide))
  (property "Datasheet" "~" (at 212.09 110.49 0) (effects (font (size 1.27 1.27)) hide)) (pin "1") (pin "2"))

 (symbol (lib_id "power:VDD") (at 137.795 93.98 0) (unit 1) (in_bom yes) (on_board yes) (dnp no) (fields_autoplaced)
  (property "Reference" "#PWR012" (at 137.795 97.79 0) (effects (font (size 1.27 1.27)) hide))
  (property "Value" "VDD" (at 137.795 88.9 0) (effects (font (size 1.27 1.27))))
  (property "Footprint" "" (at 137.795 93.98 0) (effects (font (size 1.27 1.27)) hide))
  (property "Datasheet" "" (at 137.795 93.98 0) (effects (font (size 1.27 1.27)) hide)) (pin "1")))
